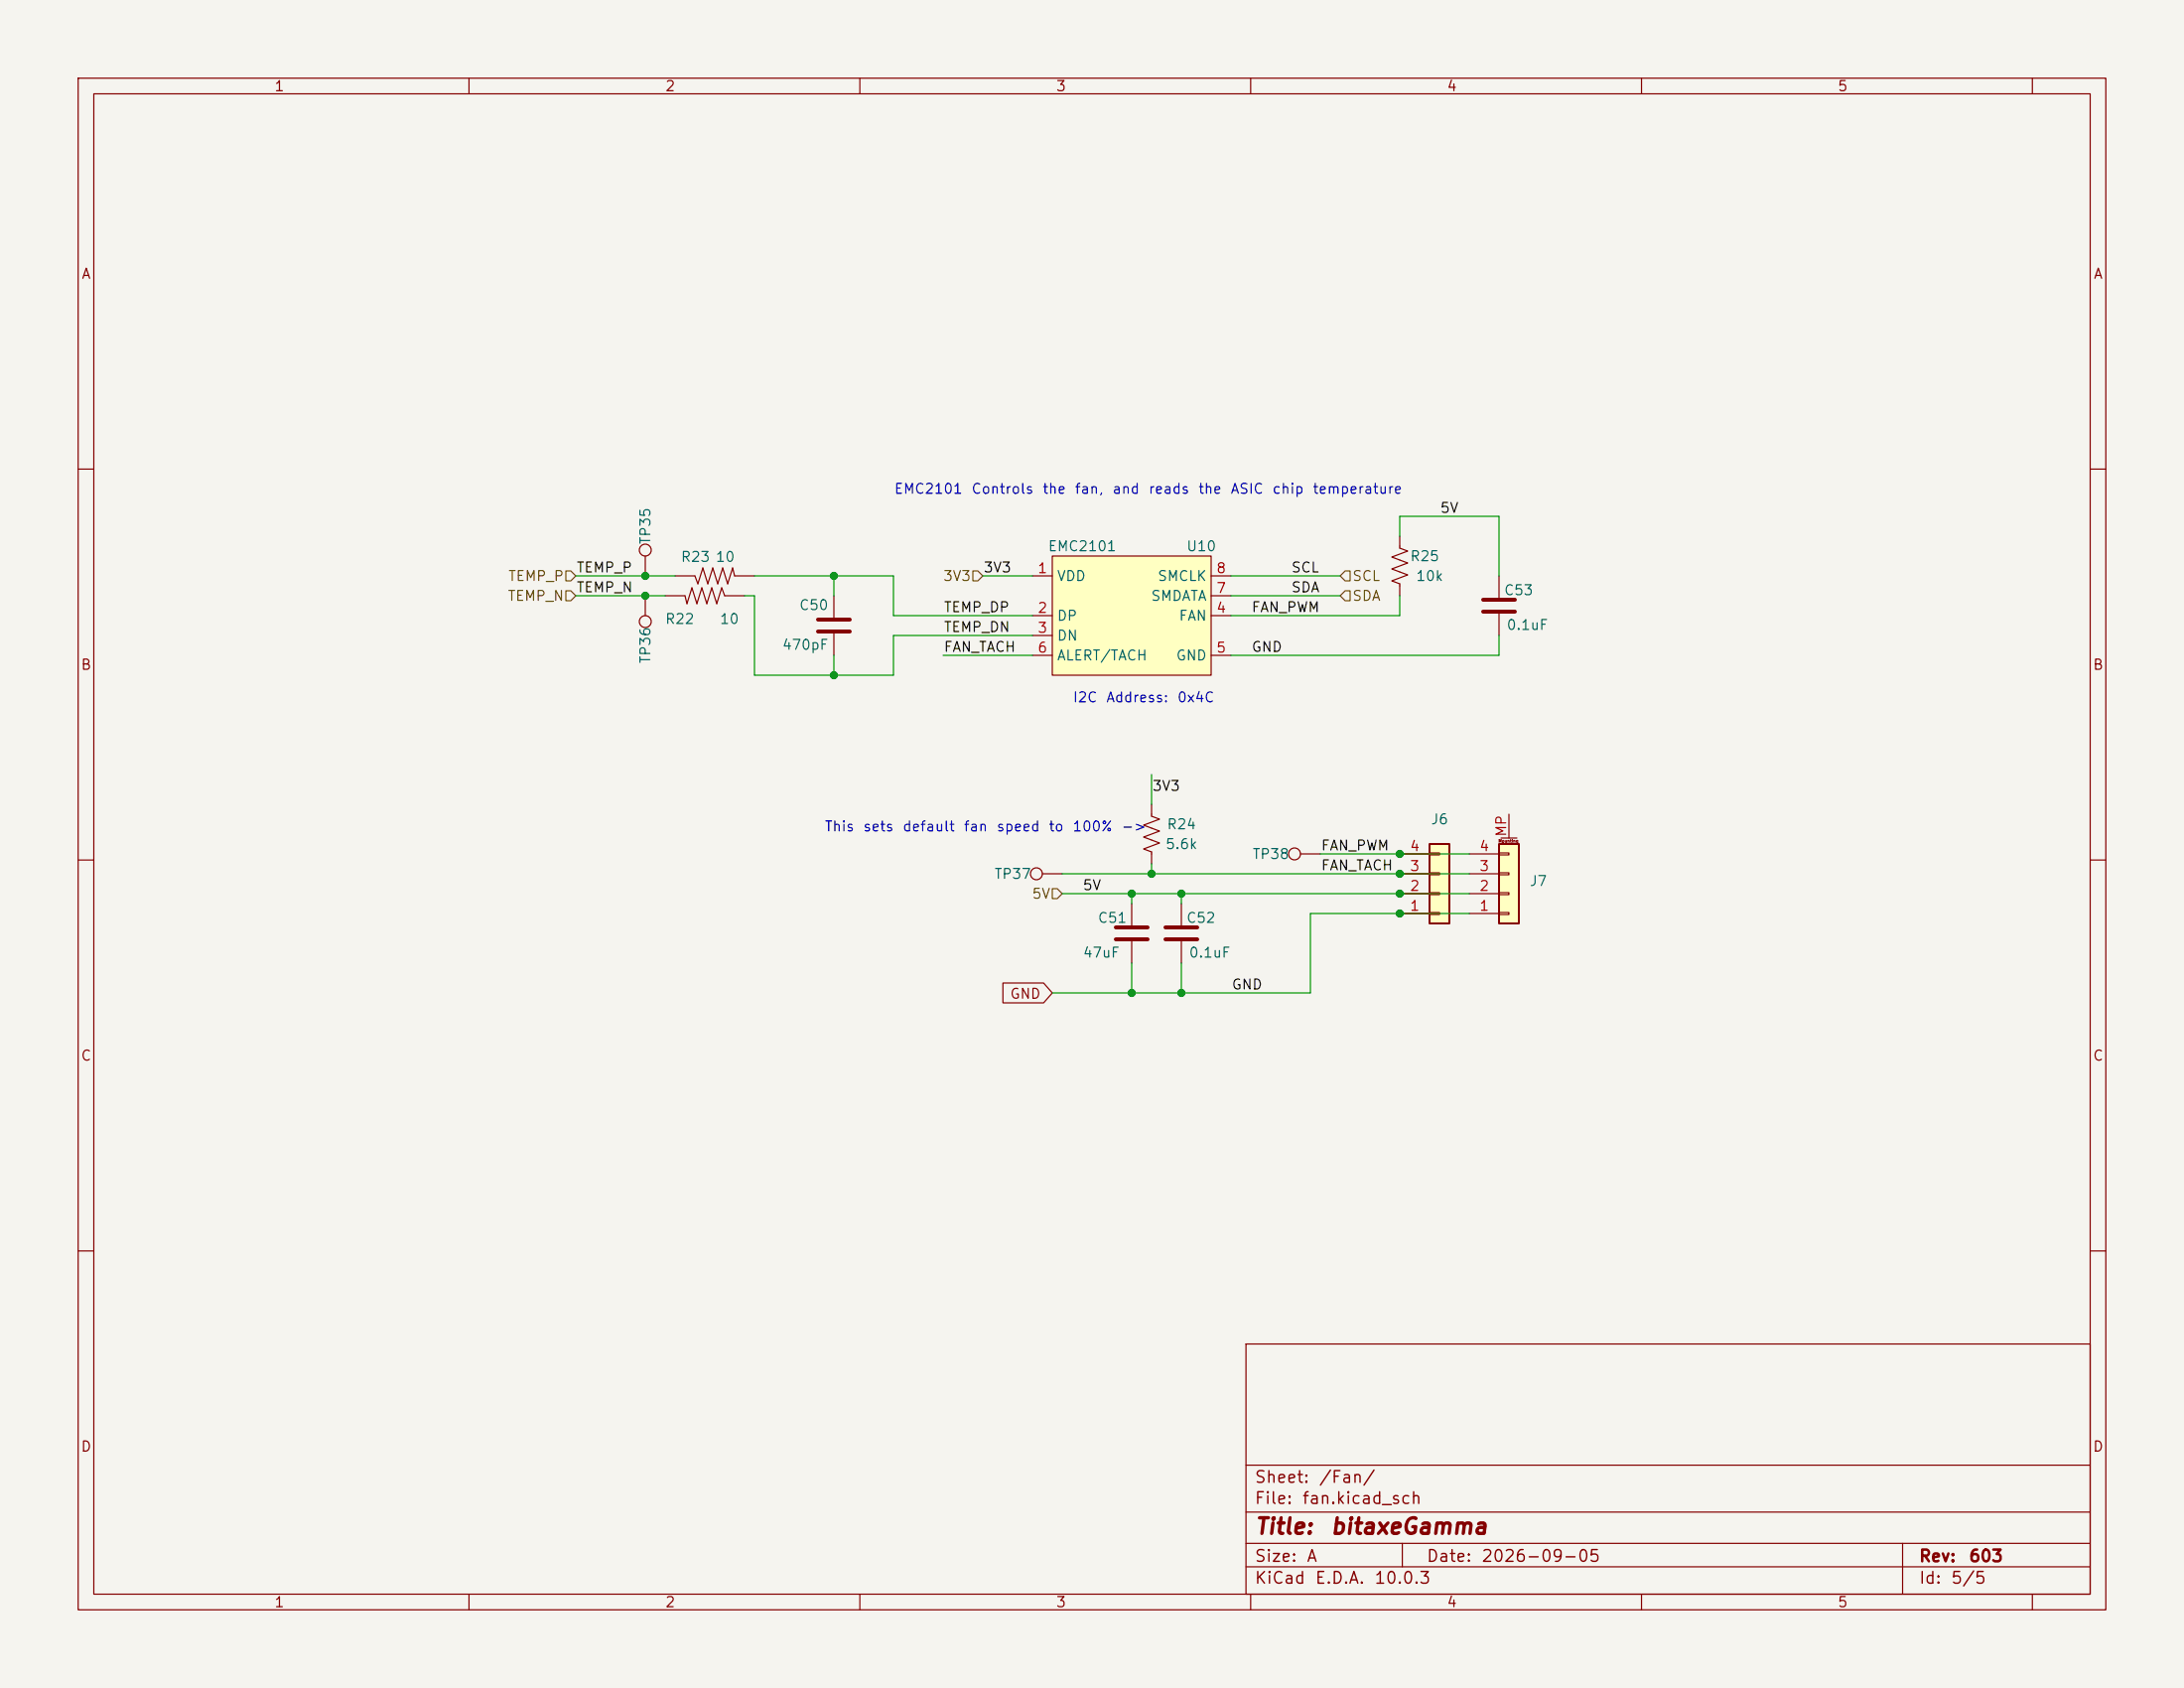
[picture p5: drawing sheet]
<svg xmlns="http://www.w3.org/2000/svg" width="279mm" height="216mm" viewBox="0 0 279 216" stroke-linecap="round" stroke-linejoin="round" font-family="sans-serif">
<path d="M0 0h279.4v215.9h-279.4z" fill="#f5f4ef" stroke="#f5f4ef" stroke-width=".13"/>
<g fill="none" stroke="#840000" stroke-width=".15">
<path d="M10 10h259.4v195.9h-259.4zM12 12h255.4v191.9h-255.4zM60 10v2M110 10v2M160 10v2M210 10v2M260 10v2M10 60h2M82.5 71.1v2.6M82.5 76.2v2.5M85.1 76.2h2.5l.3 1 .6-2 .7 2 .6-2 .6 2 .7-2 .6 2 .6-2 .4 1h2.5M86.4 73.7h2.5l.4 1 .6-2.1 .7 2.1 .6-2.1 .6 2.1 .7-2.1 .6 2.1 .6-2.1 .3 1.1h2.5"/>
<path d="M106.7 76.2v2.8M267.4 60h2M106.7 81v2.8M10 110h2M133.3 111.8h2.6M144.8 115.6v2.8M267.4 110h2M144.8 120.4v2.8M10 160h2M159.4 171.9h108v32h-108zM267.4 160h2M159.4 197.4h108"/>
<path d="M159.4 193.4h108M159.4 187.4h108M179.4 197.4v3M243.4 197.4v6.5M60 203.9v2M110 203.9v2M159.4 200.4h108M160 203.9v2M210 203.9v2M260 203.9v2"/>
<circle cx="82.5" cy="79.5" r=".76"/>
<circle cx="82.5" cy="70.4" r=".76"/>
<circle cx="132.6" cy="111.8" r=".76"/>
</g>
<path d="M104.6 79.2h4.1M104.6 80.8h4.1M142.7 118.6h4.1M142.7 120.1h4.1" fill="none" stroke="#840000" stroke-width=".51"/>
<path d="M134.6 71.1h20.3v15.3h-20.3z" fill="#ffffc2"/>
<g fill="none" stroke="#840000" stroke-width=".15">
<path d="M132.1 73.7h2.5M132.1 78.7h2.5M134.6 71.1h20.3v15.3h-20.3zM154.9 73.7h2.6M154.9 78.7h2.6M154.9 76.2h2.6M132.1 81.3h2.5M132.1 83.8h2.5M154.9 83.8h2.6M151.1 115.6v2.8M166.4 109.2h2.5M151.1 120.4v2.8"/>
<circle cx="165.6" cy="109.2" r=".76"/>
</g>
<path d="M149.1 118.6h4.1M149.1 120.1h4.1" fill="none" stroke="#840000" stroke-width=".51"/>
<path d="M182.9 108h2.5v10.1h-2.5z" fill="#ffffc2"/>
<path d="M182.9 108h2.5v10.1h-2.5z" fill="none" stroke="#840000" stroke-width=".25"/>
<path d="M179.1 116.8h3.8M179.1 114.3h3.8M179.1 111.8h3.8M179.1 109.2h3.8M182.9 116.7h1.2v.3h-1.2zM182.9 114.2h1.2v.2h-1.2zM182.9 111.6h1.2v.3h-1.2zM182.9 109.1h1.2v.2h-1.2z" fill="none" stroke="#840000" stroke-width=".15"/>
<path d="M191.8 108h2.5v10.1h-2.5z" fill="#ffffc2"/>
<path d="M191.8 108h2.5v10.1h-2.5z" fill="none" stroke="#840000" stroke-width=".25"/>
<g fill="none" stroke="#840000" stroke-width=".15">
<path d="M179.1 68.6v1.5l1 .4-2 .7 2 .8-2 .8 2 .7-2 .8 1 .4v1.5M191.8 73.7v2.8M191.8 78.5v2.8M147.3 102.9v1.5l1 .4-2 .7 2 .8-2 .8 2 .7-2 .8 1 .4v1.5M188 116.8h3.8M188 114.3h3.8M188 111.8h3.8M188 109.2h3.8M191.8 116.7h1.2v.3h-1.2zM191.8 114.2h1.2v.2h-1.2zM191.8 111.6h1.2v.3h-1.2zM191.8 109.1h1.2v.2h-1.2z"/>
<path d="M192 107.2h2.1M193 104.1v3.1M128.3 125.7h5.2l1.1 1.3-1.1 1.3h-5.2z"/>
</g>
<path d="M189.7 76.7h4.1M189.7 78.2h4.1" fill="none" stroke="#840000" stroke-width=".51"/>
<path d="M72.4 75.6h.6l.7 .6-.7 .6h-.6zM72.4 73h.6l.7 .7-.7 .6h-.6zM124.5 73h.6l.6 .7-.6 .6h-.6zM172.1 75.6h.6v1.2h-.6l-.7-.6zM172.1 73h.6v1.3h-.6l-.7-.6zM134.6 113.7h.7l.6 .6-.6 .6h-.7z" fill="none" stroke="#725600" stroke-width=".15"/>
<g fill="none" stroke="#009600" stroke-width=".15">
<path d="M73.7 73.7h12.7M73.7 76.2h11.4M95.2 76.2h1.3v10.2h17.8v-5.1h17.8M96.5 73.7h17.8v5h17.8M106.7 73.7v2.5M125.7 73.7h6.4M157.5 73.7h13.9M157.5 76.2h13.9M179.1 68.6v-2.6h12.7v7.7M179.1 76.2v2.5h-21.6M106.7 83.8v2.6M120.6 83.8h11.5"/>
<path d="M147.3 99.1v3.8M191.8 81.3v2.5h-34.3M135.9 114.3h52.1M135.9 111.8h52.1M144.8 114.3v1.3M147.3 110.5v1.3M151.1 114.3v1.3M168.9 109.2h19.1M188 116.8h-20.4v10.2h-33M144.8 123.2v3.8M151.1 123.2v3.8"/>
</g>
<g fill="#009600" stroke="#009600" stroke-width=".13">
<circle cx="179.1" cy="114.3" r=".46"/>
<circle cx="179.1" cy="111.8" r=".46"/>
<circle cx="179.1" cy="116.8" r=".46"/>
<circle cx="106.7" cy="86.4" r=".46"/>
<circle cx="82.5" cy="76.2" r=".46"/>
<circle cx="106.7" cy="73.7" r=".46"/>
<circle cx="82.5" cy="73.7" r=".46"/>
<circle cx="144.8" cy="114.3" r=".46"/>
<circle cx="179.1" cy="109.2" r=".46"/>
<circle cx="151.1" cy="114.3" r=".46"/>
<circle cx="151.1" cy="127" r=".46"/>
<circle cx="147.3" cy="111.8" r=".46"/>
<circle cx="144.8" cy="127" r=".46"/>
</g>
<g font-size="2" fill="#840000">
<text x="160.4" y="196.7">Title:</text>
<text x="170.1" y="196.7">bitaxeGamma</text>
</g>
<g font-size="1.5" fill="#840000">
<text x="160.4" y="190">Sheet:</text>
<text x="168.6" y="190">/Fan/</text>
<text x="160.4" y="192.7">File:</text>
<text x="166.5" y="192.7">fan.kicad_sch</text>
<text x="160.4" y="202.9">KiCad</text>
<text x="160.4" y="200.1">Size:</text>
<text x="167.1" y="200.1">A</text>
<text x="168.1" y="202.9">E.D.A.</text>
<text x="175.7" y="202.9">10.0.3</text>
<text x="182.4" y="200.1">Date:</text>
<text x="189.4" y="200.1">2026-09-05</text>
<text x="245.4" y="200.1">Rev:</text>
<text x="245.4" y="202.9">Id:</text>
<text x="249.5" y="202.9">5/5</text>
<text x="251.8" y="200.1">603</text>
</g>
<g font-size="1.3" fill="#840000">
<text x="35" y="12">1</text>
<text x="85" y="12">2</text>
<text x="135" y="12">3</text>
<text x="185" y="12">4</text>
<text x="235" y="12">5</text>
<text x="10.3" y="36">A</text>
<text x="267.7" y="36">A</text>
<text x="10.3" y="86">B</text>
<text x="267.7" y="86">B</text>
<text x="129.1" y="128.1">GND</text>
<text x="10.3" y="136">C</text>
<text x="267.7" y="136">C</text>
<text x="10.3" y="186">D</text>
<text x="267.7" y="186">D</text>
<text x="35" y="205.9">1</text>
<text x="85" y="205.9">2</text>
<text x="135" y="205.9">3</text>
<text x="185" y="205.9">4</text>
<text x="235" y="205.9">5</text>
</g>
<g font-size="1.3" fill="#0000c2">
<text x="114.3" y="63.5">EMC2101</text>
<text x="124.2" y="63.5">Controls</text>
<text x="133.3" y="63.5">the</text>
<text x="137.4" y="63.5">fan,</text>
<text x="142.2" y="63.5">and</text>
<text x="146.8" y="63.5">reads</text>
<text x="153.2" y="63.5">the</text>
<text x="157.3" y="63.5">ASIC</text>
<text x="162.7" y="63.5">chip</text>
<text x="167.8" y="63.5">temperature</text>
<text x="137.2" y="90.1">I2C</text>
<text x="141.4" y="90.1">Address:</text>
<text x="150.5" y="90.1">0x4C</text>
<text x="105.4" y="106.7">This</text>
<text x="110.3" y="106.7">sets</text>
<text x="115.4" y="106.7">default</text>
<text x="123.2" y="106.7">fan</text>
<text x="127.4" y="106.7">speed</text>
<text x="134.1" y="106.7">to</text>
<text x="137.1" y="106.7">100%</text>
<text x="143.4" y="106.7">-&gt;</text>
</g>
<g font-size="1.3" fill="#0f0f0f">
<text x="184.1" y="65.9">5V</text>
<text x="73.7" y="73.5">TEMP_P</text>
<text x="73.7" y="76.1">TEMP_N</text>
<text x="125.7" y="73.5">3V3</text>
<text x="165.1" y="73.5">SCL</text>
<text x="165.1" y="76.1">SDA</text>
<text x="120.6" y="78.6">TEMP_DP</text>
<text x="120.6" y="83.7">FAN_TACH</text>
<text x="120.6" y="81.2">TEMP_DN</text>
<text x="160" y="83.7">GND</text>
<text x="160" y="78.6">FAN_PWM</text>
<text x="147.3" y="101.5">3V3</text>
<text x="168.9" y="109.1">FAN_PWM</text>
<text x="168.9" y="111.6">FAN_TACH</text>
<text x="138.4" y="114.2">5V</text>
<text x="157.5" y="126.9">GND</text>
</g>
<g font-size="1.3" fill="#006464">
<text x="83.5" y="69.7" transform="rotate(-90 83.5 69.7)">TP35</text>
<text x="134" y="70.8">EMC2101</text>
<text x="151.7" y="70.8">U10</text>
<text x="87" y="72.2">R23</text>
<text x="91.4" y="72.2">10</text>
<text x="135.1" y="74.6">VDD</text>
<text x="147.2" y="77.2">SMDATA</text>
<text x="148" y="74.6">SMCLK</text>
<text x="180.3" y="72.1">R25</text>
<text x="181.1" y="74.6">10k</text>
<text x="192.3" y="76.4">C53</text>
<text x="85" y="80.1">R22</text>
<text x="92" y="80.1">10</text>
<text x="100" y="83.4">470pF</text>
<text x="102.1" y="78.4">C50</text>
<text x="135.1" y="79.7">DP</text>
<text x="135.1" y="82.3">DN</text>
<text x="150.7" y="79.7">FAN</text>
<text x="192.6" y="80.9">0.1uF</text>
<text x="83.5" y="85" transform="rotate(-90 83.5 85)">TP36</text>
<text x="135.1" y="84.8">ALERT/TACH</text>
<text x="150.4" y="84.8">GND</text>
<text x="149.2" y="106.4">R24</text>
<text x="183" y="105.7">J6</text>
<text x="127.1" y="112.7">TP37</text>
<text x="149" y="108.9">5.6k</text>
<text x="160.1" y="110.2">TP38</text>
<text x="195.6" y="113.6">J7</text>
<text x="140.3" y="118.4">C51</text>
<text x="151.7" y="118.4">C52</text>
<text x="138.4" y="122.8">47uF</text>
<text x="152" y="122.8">0.1uF</text>
</g>
<g font-size="1.3" fill="#725600">
<text x="64.9" y="77.2">TEMP_N</text>
<text x="64.9" y="74.6">TEMP_P</text>
<text x="120.6" y="74.6">3V3</text>
<text x="172.9" y="77.2">SDA</text>
<text x="172.9" y="74.6">SCL</text>
<text x="131.9" y="115.3">5V</text>
</g>
<g font-size="1.3" fill="#a90000">
<text x="132.6" y="73.6">1</text>
<text x="155.5" y="76.2">7</text>
<text x="155.5" y="73.6">8</text>
<text x="132.6" y="78.7">2</text>
<text x="132.6" y="81.3">3</text>
<text x="132.6" y="83.8">6</text>
<text x="155.5" y="78.7">4</text>
<text x="155.5" y="83.8">5</text>
<text x="193" y="107.1" transform="rotate(-90 193 107.1)">MP</text>
<text x="180.3" y="111.7">3</text>
<text x="180.3" y="109.2">4</text>
<text x="189.2" y="111.7">3</text>
<text x="189.2" y="109.2">4</text>
<text x="180.3" y="116.8">1</text>
<text x="180.3" y="114.3">2</text>
<text x="189.2" y="116.8">1</text>
<text x="189.2" y="114.3">2</text>
</g>
<text font-size=".4" fill="#840000" x="191.7" y="107.9">Mounting</text>
</svg>
